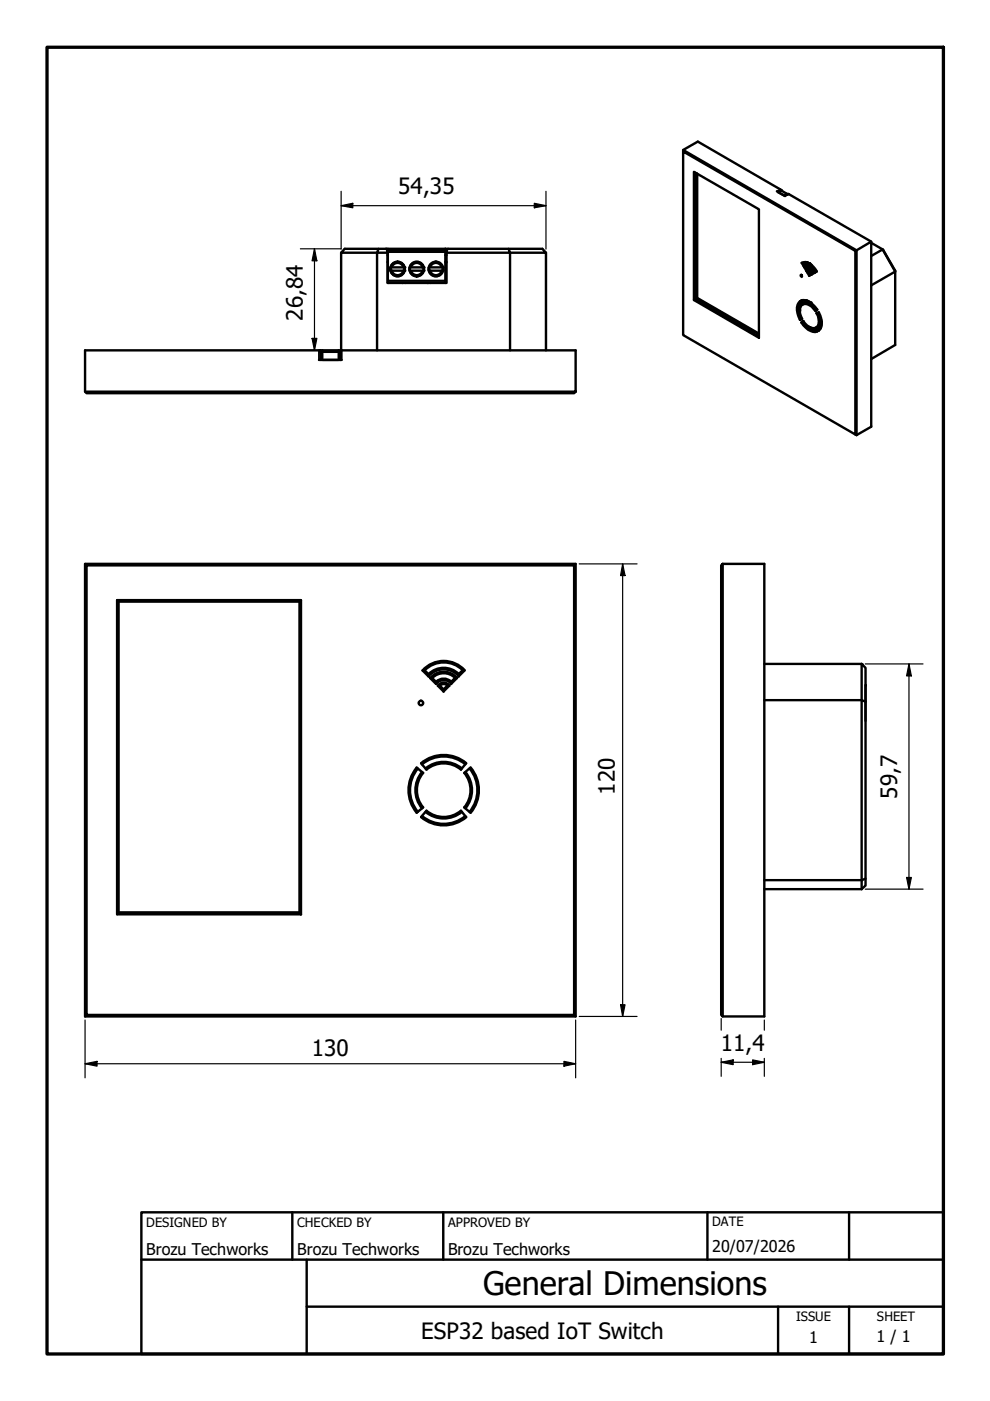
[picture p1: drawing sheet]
<svg xmlns="http://www.w3.org/2000/svg" width="210mm" height="297mm" viewBox="0 0 210 297" stroke-linecap="round" stroke-linejoin="round" font-family="sans-serif">
<!-- layer: Visible (ISO) -->
<g fill="none" stroke="#000" stroke-width=".51">
<path d="M144.8 31.8l3.2-1.8 17.6 10.4M144.8 32.1l36.6 21.1v38.9l-36.6-21.1zM144.8 32.1v-.3l36.8 21.3-.2 .1M147.1 36.4l13.8 8v27.2l-13.8-8zM147.3 36.6v26.9l-.2 .1M147.7 36.8v26.5l-.4 .2 13.6 7.9M147.8 36.8v26.4M72.3 53.6v20.7M80.3 52.8l-.4 .8h2.3v-.5M81.9 52.8h-8.8l-.8 .8h7.6v20.7M81.9 52.8h.3M81.9 52.8l.3 .3"/>
<path d="M82.2 53.6v6.4h12.5v-6.4M82.2 53.1h.1M82.2 54.1h.1M82.2 55.5h.1M82.8 57.4h2.9M82.8 56.7h.1M82.8 56.7v.7M82.9 56.7h2.8M85.3 60h.7M85.8 56.7v.7M86.9 57.4h2.9M89.8 56.7h-2.9v.7"/>
<path d="M89.8 56.7v.7M90.7 60h.7M90.9 57.4h3M91 57.4v-.7h2.9v.7M94.4 52.8h-12.2v7.2M94.4 52.8v.2h-12.2M94.4 53v.3h-12.2M94.4 53.3l-12.2 .1M94.4 53.4v6.5h-12.2M94.4 52.8h.6M94.4 53.1h.3M94.4 54.1h.3"/>
<path d="M94.4 59.9v.1M94.4 55.5h.3M94.7 53.1l.3-.3h20l.8 .8h-7.7v20.7M107.8 52.8l.3 .8h-13.4v-.5M115.8 53.6v20.7M164.7 40.6l1.7 1M165 40.7l.6-.3 1.3 .9-.1-.2M165 40.8l1.2 .6M166.4 41.5l.8-.4 17.5 10.1v39.3l-3.1 1.8M169.8 58.3l.2 .1v.3l-.3-.3zM170 55.7h.3l.3 .5M170 55.7a1.96 1.96 0 0 1 2.5 .9l.7 1-.5 .2"/>
<path d="M170 55.7l.4 .8M170.3 55.7a1.22 1.22 0 0 1 1.3 .3M170.4 56.5a1.56 1.56 0 0 1 2.1 .9l.2 .4M170.6 56.2a2.05 2.05 0 0 1 2.2 1.4M170.6 56.7a1.68 1.68 0 0 1 2 1.2l-.5 .3M170.6 56.2l-.2 .3M170.6 56.7l.4 .8M170.6 56.7l.3 .1M170.7 55.6l.2 .5-.3 .1M170.9 56.8h.7M170.9 56.8l.2 .5-.1 .2M170.9 56.1a.98 .98 0 0 1 1.2 .1"/>
<path d="M171 57.5a.82 .82 0 0 1 1.1 .7M171.1 55.7h.3zM171.1 57.7a.6 .6 0 0 1 .9 .5l-.4 .3M171.1 57.7h.3l.3 .5-.1 .3M171.1 55.7l.2 .2M171.1 57.7l.5 .8M171.3 56.7l.1 .3M171.3 55.9h.3M171.3 55.9h.1M171.4 57l-.3 .3a.82 .82 0 0 1 1.2 .6M171.4 57.7h.2M171.4 57l.6 .1"/>
<path d="M171.5 56h.1M171.5 55.8l-.2 .1M172 58.1l-.3 .1M172.5 57.8l-.4 .4M172.8 57.6l-.1 .2M173.1 57.4l-.3 .2M184.7 51.5l2.6 1.5 2.5 4.4v15.7l-5.1 3M184.7 54.3l2.4-1.4 2.7 4.7-5.1 2.9M184.7 51.2l-3.1 1.9v39.2M67.6 76.3h4.9M67.9 74.3h4.2M67.9 74.3h-49.9v8.7"/>
<path d="M67.9 74.3v2M68.1 76.3v-1.7h4v1.7M68.4 74.3l-.5 .3M71.8 74.3l.3 .3M72.1 74.3h49.9v8.7h-104l.4 .4h103.3l.3-.4M72.1 74.3v2M147.7 63.3l13.2 7.6M147.8 63.4v-.2l13.1 7.5M169.6 65.7h.1M169.5 65.1h.1M169.6 63.9l.5 .7a2.65 2.65 0 0 0 0 3l-.5 .2a3.4 3.4 0 0 1 0-3.9zM169.7 64.1a3 3 0 0 0 .1 3.6"/>
<path d="M169.7 64.2l.1 .6M169.7 64.3v.5zM169.8 64.2a2.39 2.39 0 0 0-.2 1.8M169.8 67.7l-.2 .1M169.9 63.7a2.85 2.85 0 0 1 2.9 1.4l.5 .5-.4 .4a2.6 2.6 0 0 0-2.6-1.5M169.9 63.7l.2 .1a1.48 1.48 0 0 1 1.5 .2M169.9 63.7l.4 .8M170 64.5l-.3 .3-.1 .9M170.1 67.5l-.3 .2M170.1 68.2a3.4 3.4 0 0 0 3.1 2M170.1 68.2l-.2 .2M170.3 68.1a2.49 2.49 0 0 0 2.6 1.4l.4 .8a3.1 3.1 0 0 1-3.4-1.9"/>
<path d="M170.3 68.1l-.2 .1M170.3 68.1l-.4 .3M170.4 64.2a2.55 2.55 0 0 1 2.6 1.6M170.4 64.2l-.1 .3M170.5 63.7l.2 .4M170.7 64.1h1.1l.3 .3M170.7 64.1l-.3 .1M170.8 64.1h.1M171.1 63.7l-.2 .3 .2-.3M171.5 69.3l1.2 .7h.4M171.6 69.3l.5 .3h.9M171.8 64.1h.1"/>
<path d="M172.4 69.6l.5 .4M172.9 69.6v.4l.2-.1M173 70h.1M173.1 70h.1M173.1 69.4a2.38 2.38 0 0 0 0-3l.5-.2a4.2 4.2 0 0 1 .3 3.6l-.3 .3M173.1 69.4l.3 .1M173.1 69.4l.5 .7M173.4 66.3l.3 1.1a2.34 2.34 0 0 1-.3 2.1M173.7 69.3l-.3 .2M173.7 69.3l.2 .3M173.8 69.4l.2 .1M174 69.5l-.3-.2 .3 .2"/>
<path d="M174.2 67.9a1.76 1.76 0 0 1-.5 1.4M174.2 68.2l-.1 .1M174.2 68.4a1.83 1.83 0 0 1-.6 1.5v.2M181.4 92.1l.2 .2M18 119.6h104l-.3 .3M18.4 119.9h103.3v95.3h-103.3zM18.4 119.9l-.4-.3v95.9M122 119.6v95.9M152.9 119.9l.3-.3v95.9l-.3-.3zM153.2 119.6h8.9v95.9h-8.9M24.8 127.2h39v66.7h-39zM24.8 127.2l.3 .4v65.9l-.3 .4"/>
<path d="M63.5 127.6v65.9l.3 .4M63.8 127.2l-.3 .4h-38.4M89.6 142.2h.4l.9 .7v.5zM89.6 142.1a6 6 0 0 1 8.9 0M90.1 142.1a5.7 5.7 0 0 1 8 0M90.9 142.9a4.5 4.5 0 0 1 6.4 0M90.9 143.4a4.2 4.2 0 0 1 6.4 0M91.2 143.7h.4l.9 .9v.4zM91.2 143.7a3.7 3.7 0 0 1 5.7 0M91.7 143.7a3.4 3.4 0 0 1 4.8 0M92.5 144.5a2.25 2.25 0 0 1 3.2 0M92.8 145.4l.4-.1 .8 .9v.4z"/>
<path d="M92.9 145.4a1.43 1.43 0 0 1 2.4 0M93.3 145.3a1.11 1.11 0 0 1 1.6 0M94 146.2l.9-.9 .3 .1-1.2 1.2M95.6 144.6l.9-.9h.4l-1.3 1.3zM95.7 145a1.94 1.94 0 0 0-3.2 0M97.2 142.9l.8-.7h.5l-1.3 1.2zM162.1 140.8h20.6M182.7 140.8l.8 .8v46.2l-.8 .7M182.7 140.8v7.6h-20.6M182.8 140.8l.1 .2M183.5 148.8l-.8-.4v38.2h-20.6M183.5 145.3v7.5"/>
<path d="M183.5 145.2l.1 .1M88.3 162.7l1.4 1.2a5.7 5.7 0 0 0 0 7.3M88.4 162.7a7.5 7.5 0 0 0 0 9.6M88.6 162.9a7.1 7.1 0 0 0 0 9.2M89.5 163.7a6 6 0 0 0 0 7.7M89.5 173a7.1 7.1 0 0 0 9.2 0M89.5 162.1a7.1 7.1 0 0 1 9.2 0M89.7 171.2l-1.4 1.1M90.2 172.1a6 6 0 0 0 7.7 0M90.2 162.9a6 6 0 0 1 7.7 0M90.4 163.2a5.7 5.7 0 0 1 7.3 0M98.4 171.2l1.4 1.1"/>
<path d="M98.7 163.7a6 6 0 0 1 0 7.7M98.8 173.2l-1.1-1.3a5.7 5.7 0 0 1-7.3 0l-1.1 1.3a7.5 7.5 0 0 0 9.6 0M98.8 161.8l-1.1 1.4M98.9 161.8a7.5 7.5 0 0 0-9.6 0l1.1 1.4M99.5 162.9a7.1 7.1 0 0 1 0 9.2M99.8 162.7l-1.4 1.2a5.7 5.7 0 0 1 0 7.3M99.8 162.7a7.5 7.5 0 0 1 0 9.6M25.1 193.5h38.4M162.1 188.5h20.6M183.5 186.3l-.8 .3v1.9M18.4 215.2l-.4 .3h104l-.3-.3"/>
<circle cx="84.3" cy="57" r="1.56"/>
<circle cx="84.3" cy="57" r="1.49"/>
<circle cx="88.4" cy="57" r="1.49"/>
<circle cx="88.4" cy="57" r="1.56"/>
<circle cx="92.4" cy="57" r="1.56"/>
<circle cx="92.4" cy="57" r="1.49"/>
<circle cx="89.2" cy="149.1" r=".48"/>
</g>
<!-- layer: Visible Narrow (ISO) -->
<g fill="none" stroke="#000" stroke-width=".38">
<path d="M82.2 55.7h.1M82.2 52.8h12.2M82.2 59.5h12.2M82.8 57.4a1.49 1.49 0 0 0 1.5 1.1 1.49 1.49 0 0 0 1.5-1.1M83.1 57.4a1.24 1.24 0 0 0 1.2 .9 1.24 1.24 0 0 0 1.2-.9M83.1 56.7a1.24 1.24 0 0 1 1.2-.9 1.24 1.24 0 0 1 1.2 .9M85.8 56.7a1.49 1.49 0 0 0-1.5-1.2 1.49 1.49 0 0 0-1.5 1.2M86.9 57.4a1.49 1.49 0 0 0 1.5 1.1 1.49 1.49 0 0 0 1.4-1.1M87.2 57.4a1.24 1.24 0 0 0 1.2 .9 1.24 1.24 0 0 0 1.2-.9M87.2 56.7a1.24 1.24 0 0 1 1.2-.9 1.24 1.24 0 0 1 1.2 .9M89.8 56.7a1.49 1.49 0 0 0-1.4-1.2 1.49 1.49 0 0 0-1.5 1.2M91 57.4a1.49 1.49 0 0 0 1.4 1.1 1.49 1.49 0 0 0 1.5-1.1"/>
<path d="M91.2 57.4a1.24 1.24 0 0 0 1.2 .9 1.24 1.24 0 0 0 1.2-.9M91.2 56.7a1.24 1.24 0 0 1 1.2-.9 1.24 1.24 0 0 1 1.2 .9M93.9 56.7a1.49 1.49 0 0 0-1.5-1.2 1.49 1.49 0 0 0-1.4 1.2M94.4 55.7h.3M165.5 40.2l-.8 .4M165.6 40.4l-.6 .4M166.8 41.1l-.6 .3M167.2 41.1l-.8 .5M171.1 55.7h.1M171.3 55.8h.1M171.3 55.8v.1M67.6 74.3v2"/>
<path d="M68.4 74.3v2M71.8 74.3v2M72.5 74.3v2"/>
</g>
<!-- layer: Visible (ISO) -->
<g fill="#000">
<circle cx="85.7" cy="57.4" r=".25"/>
<circle cx="85.7" cy="56.7" r=".25"/>
<circle cx="89.8" cy="56.7" r=".25"/>
<circle cx="89.8" cy="57.4" r=".25"/>
<circle cx="93.9" cy="57.4" r=".25"/>
<circle cx="93.9" cy="56.7" r=".25"/>
<circle cx="165.6" cy="40.4" r=".25"/>
<circle cx="171.1" cy="55.7" r=".25"/>
<circle cx="171.3" cy="55.9" r=".25"/>
<circle cx="171.6" cy="55.9" r=".25"/>
<circle cx="170" cy="64.5" r=".25"/>
<circle cx="171.8" cy="64.1" r=".25"/>
<circle cx="173" cy="70" r=".25"/>
</g>
<!-- layer: Visible Narrow (ISO) -->
<g fill="#000">
<circle cx="165.6" cy="40.4" r=".19"/>
<circle cx="171.6" cy="55.9" r=".19"/>
</g>
<!-- layer: Border (ISO) -->
<path d="M10 10h190v277.1h-190z" fill="none" stroke="#000" stroke-width=".7"/>
<!-- layer: Title (ISO) -->
<path d="M30 257h170v30.1h-170zM62 257v10.1M94 257v10.1M150 257v10.1M180 257v10.1M30 267.1h170M65 277h135M65 267.1v20M165 277v10.1M180 277v10.1" fill="none" stroke="#000" stroke-width=".51"/>
<!-- layer: Dimension (ISO) -->
<g fill="none" stroke="#000" stroke-width=".25">
<path d="M63.7 52.8h8.6M66.7 52.8l.5 2.5h-1zM66.7 52.8v21.5M72.3 43.6l2.5-.5v1zM72.3 43.6h43.5M72.3 40.6v12.2M113.3 43.1l2.5 .5-2.5 .5zM115.8 40.6v12.2M63.7 74.3h8M66.2 71.7h1l-.5 2.6zM122.8 119.6h12.3M132 119.6l.5 2.4h-.9z"/>
<path d="M132 119.6v95.9M183.5 140.8h12.2M192.7 140.8l.5 2.5h-1zM192.7 140.8v47.7M183.5 188.5h12.2M192.2 186h1l-.5 2.5zM18 216.3v12.2M122 216.3v12.2M122.8 215.5h12.3M131.6 213h.9l-.5 2.5zM152.9 215.9v2.5M162.1 216.3v2.1"/>
<path d="M18 225.5l2.6-.5v1zM18 225.5h104M119.6 225l2.4 .5-2.4 .5zM152.9 225.2l2.5-.5v1zM152.9 225.2h9.2M152.9 224.4v3.8M159.6 224.7l2.5 .5-2.5 .5zM162.1 224.4v3.8"/>
</g>
<path d="M66.7 52.8l.5 2.5h-1zM72.3 43.6l2.5-.5v1zM113.3 43.1l2.5 .5-2.5 .5zM66.2 71.7h1l-.5 2.6zM132 119.6l.5 2.4h-.9zM192.7 140.8l.5 2.5h-1zM192.2 186h1l-.5 2.5zM131.6 213h.9l-.5 2.5zM18 225.5l2.6-.5v1zM119.6 225l2.4 .5-2.4 .5zM152.9 225.2l2.5-.5v1zM159.6 224.7l2.5 .5-2.5 .5z" fill="#000"/>
<text font-size="6.9" x="102.4" y="274.6">General Dimensions</text>
<g font-size="4.8">
<text x="84.5" y="41.1">54,35</text>
<text x="64.2" y="68.1" transform="rotate(-90 64.2 68.1)">26,84</text>
<text x="130.4" y="168.5" transform="rotate(-90 130.4 168.5)">120</text>
<text x="190.2" y="169.3" transform="rotate(-90 190.2 169.3)">59,7</text>
<text x="66.1" y="223.8">130</text>
<text x="152.8" y="222.7">11,4</text>
<text x="89.3" y="283.8">ESP32 based IoT Switch</text>
</g>
<g font-size="3.4">
<text x="31" y="266">Brozu Techworks</text>
<text x="63" y="266">Brozu Techworks</text>
<text x="95" y="266">Brozu Techworks</text>
<text x="151" y="265.5">20/07/2026</text>
<text x="171.6" y="284.8">1</text>
<text x="185.9" y="284.6">1 / 1</text>
</g>
<g font-size="2.7">
<text x="31" y="260.1">DESIGNED BY</text>
<text x="63" y="260.1">CHECKED BY</text>
<text x="95" y="260.1">APPROVED BY</text>
<text x="151" y="260">DATE</text>
<text x="168.8" y="280.1">ISSUE</text>
<text x="185.9" y="280.1">SHEET</text>
</g>
</svg>
